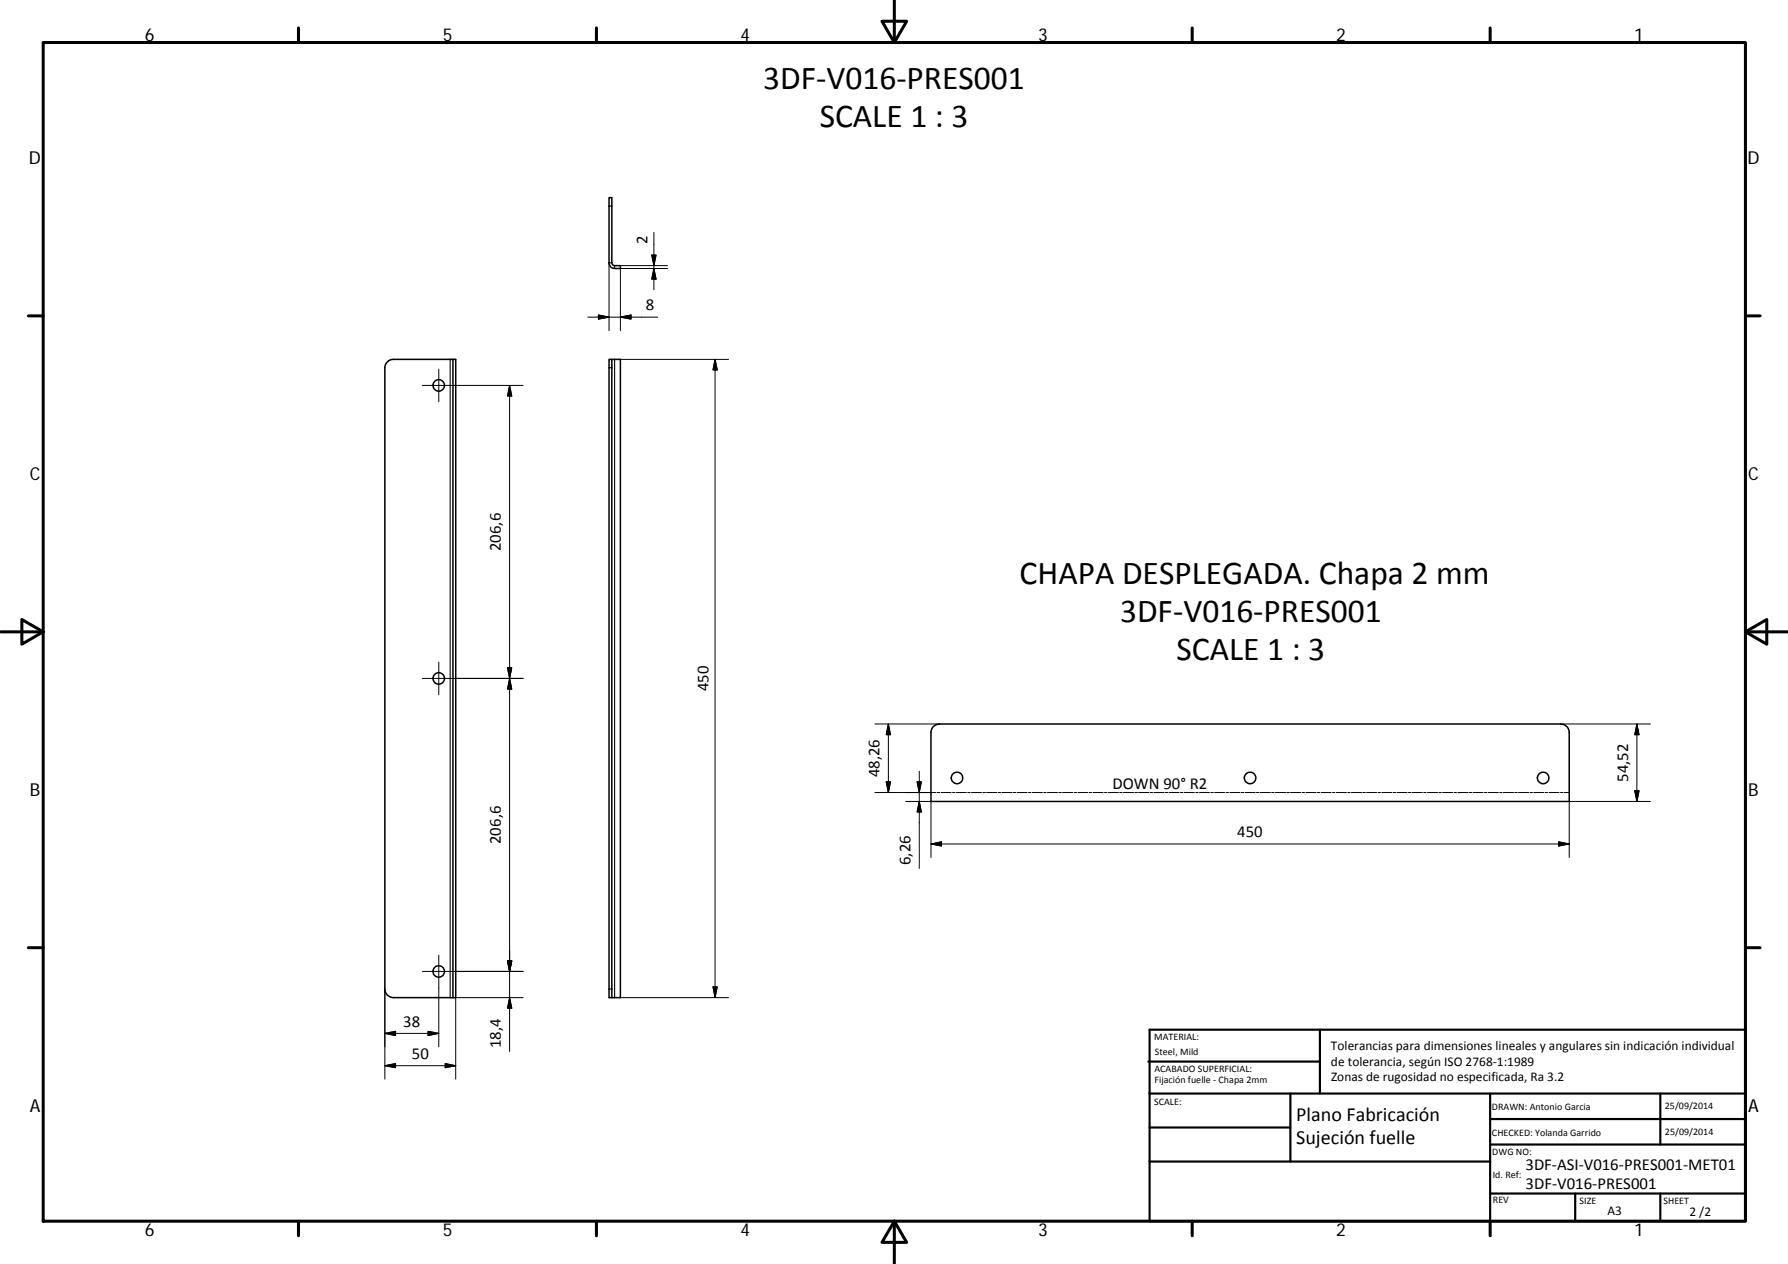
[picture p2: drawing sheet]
<svg xmlns="http://www.w3.org/2000/svg" width="420mm" height="297mm" viewBox="0 0 420 297" stroke-linecap="round" stroke-linejoin="round" font-family="sans-serif">
<g fill="none" stroke="#000" stroke-width=".36">
<path d="M143.1 46.4h.7v15.6l.5 .4h1.5v.7h-1.4a1.3 1.3 0 0 1-1.3-1.3zM106.4 84.5h-14a1.97 1.97 0 0 0-2 1.9v146a2.04 2.04 0 0 0 2 2h14M106.4 84.5h.7v149.9h-.7M106.4 84.5v149.9M143.1 84.5h.7v149.9h-.7zM143.8 84.5h2v149.9h-2M219.2 170.9l.9-.6 .7-.2h145.9a2.04 2.04 0 0 1 2.1 2v16.2h-150v-16.2z"/>
<circle cx="103.1" cy="90.6" r="1.34"/>
<circle cx="103.1" cy="159.4" r="1.34"/>
<circle cx="224.9" cy="182.8" r="1.35"/>
<circle cx="293.8" cy="182.8" r="1.35"/>
<circle cx="362.6" cy="182.8" r="1.35"/>
<circle cx="103.1" cy="228.3" r="1.34"/>
</g>
<path d="M143.1 48.4h.7M143.1 61.8h.7M144.4 62.4v.7M105.8 84.5v149.9M143.1 86.4h.7M144.4 84.5v149.9M143.1 232.4h.7" fill="none" stroke="#000" stroke-width=".25"/>
<g fill="none" stroke="#000" stroke-width=".23">
<path d="M153.2 59.9h1l-.5 2.5zM153.7 54.6v13.5M140.6 74l2.5 .5-2.5 .5zM143.1 61.8v15.9M145.8 62.4h11M145.8 74.5l2.5-.5v1zM153.7 63.1l.5 2.5h-1zM154.5 74.5h-16.4M156.8 63.1h-11v14.6M99.2 90.6h23.7M103.1 86.7v7.7M119.7 90.6v156.5"/>
<path d="M119.7 90.6l.6 2.5h-1zM145.8 84.5h25.4M168 84.5l.5 2.4h-1zM168 84.5v149.9M99.2 159.4h23.7M103.1 155.6v7.7M119.3 156.9h1l-.6 2.5zM119.7 159.4l.6 2.5h-1zM205.6 170.1h15.2M208.8 170.1v16.1M208.8 170.1l.5 2.6h-1.1zM366.7 170.1h21.1"/>
<path d="M384.7 170.1l.5 2.6h-1.1zM384.7 170.1v18.2M205.6 186.2h14.4M208.2 183.7h1.1l-.5 2.5zM212.8 188.3h6v13.2M215.5 183.7h1l-.5 2.5zM216 181.3v22.8M216 188.3l.5 2.5h-1zM218.8 198.3l2.4-.5v1zM218.8 198.3h150M220.2 186.2h.6M221.2 186.2h2.3"/>
<path d="M223.8 186.2h.6M224.7 186.2h2.4M227.4 186.2h.6M228.3 186.2h2.3M231 186.2h.6M231.8 186.2h2.4M234.5 186.2h.6M235.4 186.2h2.4M238.1 186.2h.6M239 186.2h2.4M241.7 186.2h.6M242.6 186.2h2.4"/>
<path d="M245.2 186.2h.6M246.1 186.2h2.4M248.8 186.2h.6M249.7 186.2h2.4M252.4 186.2h.6M253.3 186.2h2.4M256 186.2h.5M256.9 186.2h2.3M259.5 186.2h.6M260.4 186.2h2.4M263.1 186.2h.6M264 186.2h2.4"/>
<path d="M266.7 186.2h.6M267.6 186.2h2.3M270.2 186.2h.6M271.1 186.2h2.4M273.8 186.2h.6M274.7 186.2h2.4M277.4 186.2h.6M278.3 186.2h2.4M281 186.2h.5M281.9 186.2h2.3M284.5 186.2h.6M285.4 186.2h2.4"/>
<path d="M288.1 186.2h.6M289 186.2h2.4M291.7 186.2h.6M292.6 186.2h2.3M295.2 186.2h.6M296.1 186.2h2.4M298.8 186.2h.6M299.7 186.2h2.4M302.4 186.2h.6M303.3 186.2h2.4M306 186.2h.5M306.9 186.2h2.3"/>
<path d="M309.5 186.2h.6M310.4 186.2h2.4M313.1 186.2h.6M314 186.2h2.4M316.7 186.2h.6M317.6 186.2h2.4M320.2 186.2h.7M321.1 186.2h2.4M323.8 186.2h.6M324.7 186.2h2.4M327.4 186.2h.6M328.3 186.2h2.4"/>
<path d="M331 186.2h.5M331.8 186.2h2.4M334.5 186.2h.6M335.4 186.2h2.4M338.1 186.2h.6M339 186.2h2.4M341.7 186.2h.6M342.6 186.2h2.4M345.2 186.2h.7M346.1 186.2h2.4M348.8 186.2h.6M349.7 186.2h2.4"/>
<path d="M352.4 186.2h.6M353.3 186.2h2.4M355.9 186.2h.7M356.8 186.2h2.4M359.5 186.2h.6M360.4 186.2h2.4M363.1 186.2h.6M364 186.2h2.4M366.3 197.8l2.5 .5-2.5 .5zM366.7 186.2h.6M367.6 186.2h1.2M384.1 185.8h1.1l-.5 2.5z"/>
<path d="M387.8 188.3h-19v13.2M90.4 232.4v21.2M99.2 228.3h23.7M103.1 224.5v21.5M105.8 234.4h17.1M107.1 234.4v19.2M119.3 225.8h1l-.6 2.5zM119.7 234.4l.6 2.5h-1zM145.8 234.4h25.4M167.5 231.9h1l-.5 2.5zM90.4 250.4l2.6-.5v1zM90.4 242.8l2.6-.4v1z"/>
<path d="M90.4 250.4h16.7M90.4 242.8h12.7M100.6 242.4l2.5 .4-2.5 .6zM104.6 249.9l2.5 .5-2.5 .5z"/>
</g>
<g fill="none" stroke="#000" stroke-width=".71">
<path d="M10.1 10h400.1v277h-400.1zM70.1 6.6v3.4M140.2 6.6v3.4M207.3 5h5.8l-2.9 5zM210.2 0v10M280.2 6.6v3.4M350.2 6.6v3.4M6.7 74.2h3.4M410.2 74.2h3.4M.2 148.5h9.9M5.1 145.6l5 2.9-5 2.9zM410.2 148.5l5-2.9v5.8z"/>
<path d="M410.2 148.5h9.9M6.7 222.7h3.4M410.2 222.7h3.4M70.1 287v3.4M140.2 287v3.4M210.2 287l2.9 5h-5.8zM210.2 287v10M280.2 287v3.4M350.2 287v3.4"/>
</g>
<g fill="none" stroke="#000" stroke-width=".51">
<path d="M269.8 249.5h40.4M270.1 257h140.1M270.1 242h140.1v45h-140.1zM303.2 257v16M310.2 242v15M350.2 257v30M390.2 257v12M270.1 273h80.1M270.1 265h33.1M350.2 269h60M350.2 263h60M350.2 280.5h60"/>
<path d="M370.2 280.5v6.5M390.2 280.5v6.5"/>
</g>
<g fill="#000" stroke="#000" stroke-width=".23">
<path d="M153.2 59.9h1l-.5 2.5zM140.6 74l2.5 .5-2.5 .5zM145.8 74.5l2.5-.5v1zM153.7 63.1l.5 2.5h-1zM119.7 90.6l.6 2.5h-1zM168 84.5l.5 2.4h-1zM119.3 156.9h1l-.6 2.5zM119.7 159.4l.6 2.5h-1zM208.8 170.1l.5 2.6h-1.1zM384.7 170.1l.5 2.6h-1.1zM208.2 183.7h1.1l-.5 2.5zM215.5 183.7h1l-.5 2.5z"/>
<path d="M216 188.3l.5 2.5h-1zM218.8 198.3l2.4-.5v1zM366.3 197.8l2.5 .5-2.5 .5zM384.1 185.8h1.1l-.5 2.5zM119.3 225.8h1l-.6 2.5zM119.7 234.4l.6 2.5h-1zM167.5 231.9h1l-.5 2.5zM90.4 250.4l2.6-.5v1zM90.4 242.8l2.6-.4v1zM100.6 242.4l2.5 .4-2.5 .6zM104.6 249.9l2.5 .5-2.5 .5z"/>
</g>
<g font-size="7.9">
<text x="179.3" y="20.8">3DF‐V016‐PRES001</text>
<text x="192.6" y="29.8">SCALE 1 : 3</text>
<text x="239.6" y="137.1">CHAPA DESPLEGADA. Chapa 2 mm</text>
<text x="263.2" y="146.1">3DF‐V016‐PRES001</text>
<text x="276.5" y="155.1">SCALE 1 : 3</text>
</g>
<g font-size="4.7">
<text x="304.6" y="263.5">Plano Fabricación</text>
<text x="304.6" y="268.9">Sujeción fuelle</text>
</g>
<g font-size="4.2">
<text x="34" y="9.6">6</text>
<text x="104" y="9.6">5</text>
<text x="174" y="9.6">4</text>
<text x="244" y="9.6">3</text>
<text x="314" y="9.6">2</text>
<text x="384" y="9.6">1</text>
<text x="6.8" y="38.7">D</text>
<text x="410.6" y="38.7">D</text>
<text x="7" y="112.9">C</text>
<text x="410.8" y="112.9">C</text>
<text x="7" y="187.1">B</text>
<text x="410.8" y="187.1">B</text>
<text x="7" y="261.3">A</text>
<text x="410.8" y="261.3">A</text>
<text x="34" y="290.4">6</text>
<text x="104" y="290.4">5</text>
<text x="174" y="290.4">4</text>
<text x="244" y="290.4">3</text>
<text x="314" y="290.4">2</text>
<text x="384" y="290.4">1</text>
</g>
<g font-size="3.9">
<text x="152.2" y="57.4" transform="rotate(-90 152.2 57.4)">2</text>
<text x="151.8" y="73">8</text>
<text x="117.7" y="129.5" transform="rotate(-90 117.7 129.5)">206,6</text>
<text x="166.5" y="162.4" transform="rotate(-90 166.5 162.4)">450</text>
<text x="206.7" y="182.7" transform="rotate(-90 206.7 182.7)">48,26</text>
<text x="261.4" y="185.4">DOWN 90° R2</text>
<text x="382.6" y="183.7" transform="rotate(-90 382.6 183.7)">54,52</text>
<text x="290.8" y="196.8">450</text>
<text x="117.7" y="198.3" transform="rotate(-90 117.7 198.3)">206,6</text>
<text x="213.9" y="203.3" transform="rotate(-90 213.9 203.3)">6,26</text>
<text x="94.8" y="241.3">38</text>
<text x="96.8" y="248.9">50</text>
<text x="117.7" y="246.3" transform="rotate(-90 117.7 246.3)">18,4</text>
<text x="358.5" y="274.9">3DF‐ASI‐V016‐PRES001‐MET01</text>
<text x="358.5" y="279.4">3DF‐V016‐PRES001</text>
</g>
<g font-size="3.1">
<text x="312.8" y="246.8">Tolerancias para dimensiones lineales y angulares sin indicación individual</text>
<text x="312.8" y="250.4">de tolerancia, según ISO 2768‐1:1989</text>
<text x="312.8" y="254">Zonas de rugosidad no especificada, Ra 3.2</text>
<text x="377.7" y="285.6">A3</text>
<text x="397" y="285.9">2 /2</text>
</g>
<g font-size="2.4">
<text x="271.2" y="244.4">MATERIAL:</text>
<text x="271.3" y="251.9">ACABADO SUPERFICIAL:</text>
<text x="271.4" y="247.9">Steel, Mild</text>
<text x="271.3" y="254.6">Fijación fuelle ‐ Chapa 2mm</text>
<text x="271.2" y="259.7">SCALE:</text>
<text x="350.6" y="260.9">DRAWN: Antonio Garcia</text>
<text x="391.2" y="260.6">25/09/2014</text>
<text x="350.6" y="267">CHECKED: Yolanda Garrido</text>
<text x="391.2" y="266.6">25/09/2014</text>
<text x="350.7" y="271.4">DWG NO:</text>
<text x="350.8" y="276.8">Id. Ref:</text>
<text x="350.8" y="282.8">REV</text>
<text x="371.2" y="282.9">SIZE</text>
<text x="390.9" y="282.9">SHEET</text>
</g>
</svg>
